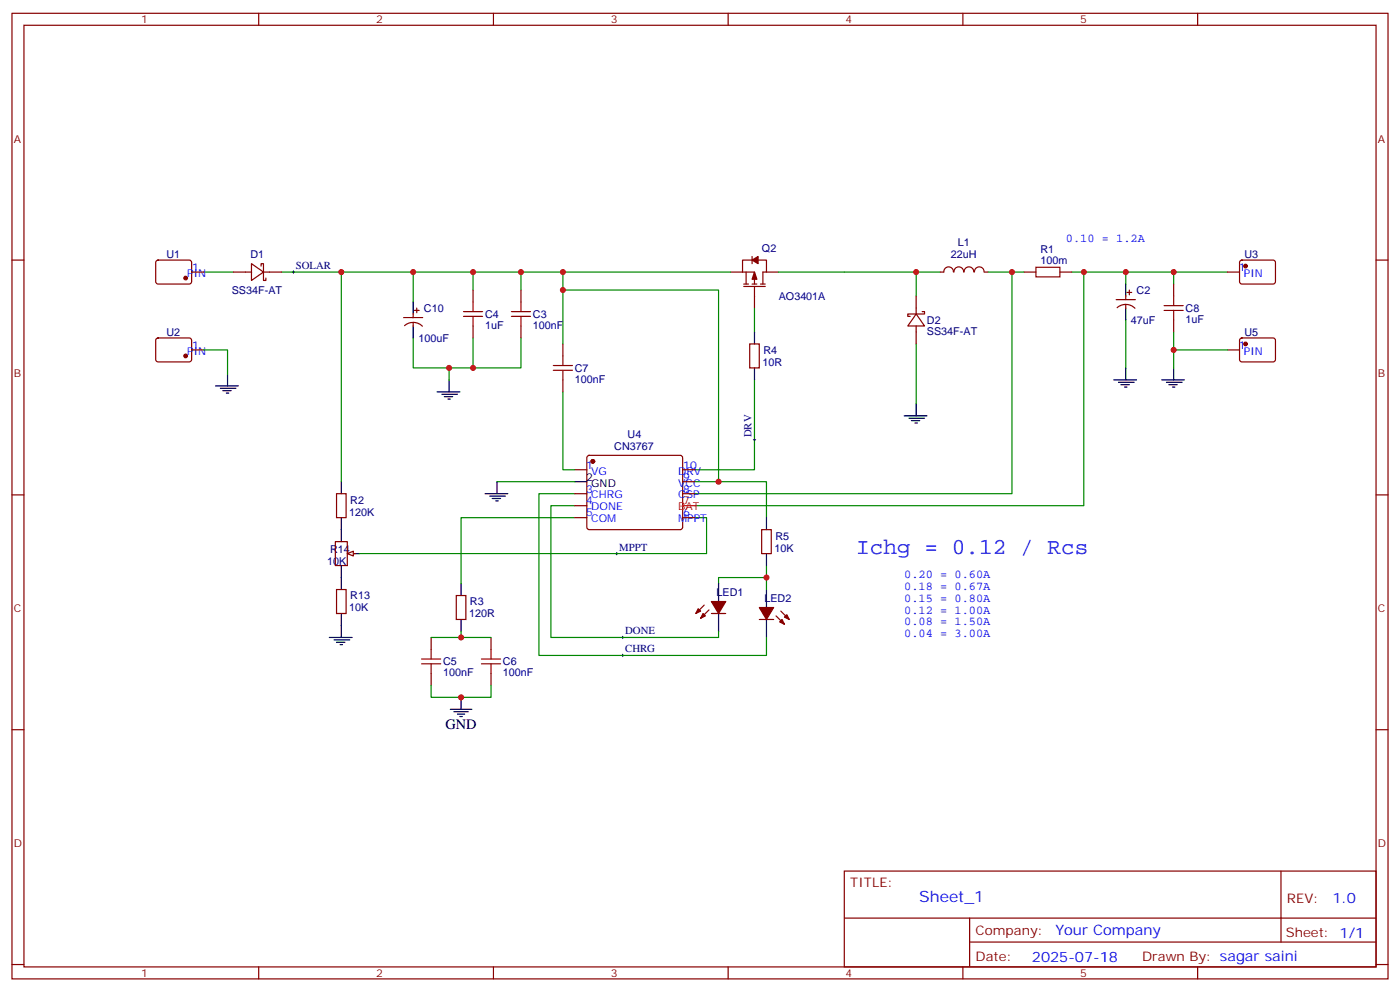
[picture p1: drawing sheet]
<svg xmlns="http://www.w3.org/2000/svg" width="412mm" height="292mm" viewBox="0 0 412 292" stroke-linecap="round" stroke-linejoin="round" font-family="sans-serif">
<g fill="none" stroke="#870000" stroke-width=".35">
<path d="M3.5 3.9h405.4v284.4h-405.4zM7.1 7.4h398.2v277.3h-398.2zM76.2 3.9v3.5M145.3 3.9v3.5M214.5 3.9v3.5M283.6 3.9v3.5M352.8 3.9v3.5M3.5 76.6h3.6M221.5 76.6h-2.8v3.5M221.5 75.5v2.1M223.3 76.6h2.5v3.5h-1.1v3.5M405.3 76.6h3.6"/>
<path d="M215.2 80.1h3.5M218.7 80.1h3.5v3.5M219.1 84.3h6.3M219.1 83.6h1.4M219.8 80.1v3.5M221.5 83.6h1.5M222.2 84.3v6.4M224 83.6h1.4M225.8 80.1h3.5M280.8 80.1a1.41 1.41 0 0 0-1.4-1.5 1.41 1.41 0 0 0-1.4 1.5h-1.1M281 80.1a1.41 1.41 0 0 1 1.4-1.5 1.41 1.41 0 0 1 1.4 1.5M284 80.1a1.41 1.41 0 0 1 1.4-1.5 1.41 1.41 0 0 1 1.4 1.5"/>
<path d="M287.1 80.1a1.41 1.41 0 0 1 1.4-1.5 1.41 1.41 0 0 1 1.4 1.5M290 80.1h1M3.5 145.7h3.6M98.8 159.5h3.5v7h-3.5zM405.3 145.7h3.6M99.1 173.6h2.9v7.1h-2.9zM103 163h1.8M207.4 178.2l-2.4 2.5M208.8 179.6l-2.4 2.5M230 180l2.5 2.4M209.5 180.7h4.3M223.7 182.4h4.2"/>
<path d="M228.6 181.4l2.5 2.4M3.5 214.9h3.6M405.3 214.9h3.6M248.7 256.5h156.6v28.2h-156.6zM377.3 256.5v20.9M248.7 270.4h156.5M285.6 277.4h119.6M285.6 270.4v14.1M3.5 284h3.6M76.2 284.7v3.6M145.3 284.7v3.6M214.5 284.7v3.6"/>
<path d="M283.6 284.7v3.6M352.8 284.7v3.6M405.3 284h3.6"/>
</g>
<path d="M100.5 80.1v61.8M222.2 90.7v7.1M315.7 80.1h45.9M222.2 111.9v26.4h-17.6M269.9 101.3v17.6M211.7 171.8v-1.7h14.1v3.5M225.8 166.5v3.6" fill="none" stroke="#008700" stroke-width=".35"/>
<path d="M100.5 156v3.5M100.5 166.5v7.1M102.3 163h3.5M211.7 171.8v5.3M225.8 173.6v5.3M100.5 180.7v3.5M211.7 180.7v5.2M225.8 182.4v5.3" fill="none" stroke="#000" stroke-width=".35"/>
<g fill="#870000" stroke="#870000" stroke-width=".35">
<path d="M222.2 80.1l.8 2.1h-1.5z"/>
<path d="M221.5 76.6l1.8-1.1v2.1z"/>
<path d="M223.7 178.9h4.2l-2.1 3.5z"/>
<path d="M229.7 183.1l.7-.7 .7 1.4z"/>
<path d="M231.1 181.7l.7-.7 .7 1.4z"/>
<path d="M209.5 177.1h4.3l-2.1 3.6z"/>
<path d="M207.1 180.7l.7 .7-1.4 .7z"/>
<path d="M205.7 179.2l.7 .8-1.4 .7z"/>
</g>
<path d="M102.3 163l1.8-.7v1.4z" fill="#f0f0f0" stroke="#870000" stroke-width=".35"/>
<g fill="none" stroke="#008700" stroke-width=".35">
<path d="M60 80.1h8.8M82.9 80.1h132.3M121.7 99.5v8.8h31.8v-8.8M121.7 80.1v8.8M139.3 80.1v5.3M139.3 99.5v8.8M153.5 80.1v5.3M165.8 85.4h45.9v56.5h-7.1M165.8 80.1v21.2M229.3 80.1h47.6M269.9 80.1v7.1M291 80.1h10.6"/>
<path d="M298.1 80.1v65.3h-93.5M319.3 80.1v68.8h-114.7M331.6 80.1v3.5M331.6 94.2v14.1M345.7 80.1v3.5M345.7 97.8v10.5M60 103h7v7.1M132.3 108.3v3.6M165.8 115.4v22.9h3.5M345.7 103h15.9M146.4 141.9h22.9M169.3 152.4h-33.5v19.4"/>
<path d="M169.3 145.4h-10.6v47.6h67.1v-5.3M169.3 148.9h-7v38.8h49.4v-1.8M204.6 152.4h3.5v10.6h-102.3M211.7 141.9h14.1v10.5M135.8 185.9v1.8h-8.8M135.8 187.7h8.8M127 201.8v3.6h17.6v-3.6"/>
</g>
<g fill="none" stroke="#000" stroke-width=".35">
<path d="M121.7 88.9v3.6M121.7 96v3.5M222.2 97.8v3.5M331.6 83.6v3.6M331.6 90.7v3.5M63.5 113.6h6.7M64.9 114.3h4.6M65.6 115h2.5M66.7 115.7h.7M67 110.1v3.5M128.8 115.4h6.7M130.2 116.1h4.6"/>
<path d="M130.9 116.8h2.4M131.9 117.5h.7M132.3 111.9v3.5M222.2 108.3v3.6M269.9 118.9v3.5M328.1 111.9h6.7M329.5 112.6h4.6M330.2 113.3h2.5M331.3 114h.7M331.6 108.3v3.6M342.2 111.9h6.7M343.6 112.6h4.6"/>
<path d="M344.3 113.3h2.5M345.4 114h.7M345.7 108.3v3.6M266.3 122.4h6.7M267.8 123.2h4.5M268.5 123.9h2.4M269.5 124.6h.7M100.5 141.9v3.5M100.5 152.4v3.6M142.9 145.4h6.7M144.3 146.1h4.6M145 146.8h2.5"/>
<path d="M146 147.5h.8M146.4 141.9v3.5M169.3 141.9h3.6M225.8 152.4v3.6M135.8 171.8v3.6M225.8 163v3.5M97 187.7h6.7M98.4 188.4h4.6M99.1 189.1h2.5M100.2 189.8h.7M100.5 184.2v3.5M135.8 182.4v3.5"/>
<path d="M132.6 208.9h6.4M133.7 209.6h4.2M134.8 210.3h2.1M135.5 211h.7M135.8 205.4v3.5"/>
</g>
<g fill="none" stroke="#870000" stroke-width=".35">
<path d="M46.1 76.8l.5-.2h9.4l.4 .7v5.9l-.7 .4h-9.4l-.4-.7v-5.6zM74.1 77.6l3.5 2.5-3.5 2.5zM76.9 78.4v-.8h.7v5h.7v-.7M365.4 76.8l.4-.2h9.5l.4 .7-.1 5.9-.6 .4h-9.4l-.5-.7v-5.6zM46.1 99.7l.5-.2 9.4 .1 .4 .6v5.9l-.7 .5-9.4-.1-.4-.6v-5.7zM56.4 80.1h3.6M68.8 80.1h5.3M77.6 80.1h5.3M118.9 93.5h5.6M119.2 95.9a3.8 3.8 0 0 1 5.2 .2M121.7 92.5v1M121.7 94.9v1.1"/>
<path d="M122.1 91.4h1.4M122.8 90.7v1.4M139.3 85.4v3.5M139.3 96v3.5M153.5 85.4v3.5M153.5 96v3.5M269.9 92.5l2.4 3.5h-4.9zM269.9 87.2v5.3M269.9 96v5.3M271.6 91.8h.7v.7h-4.9v.7h.7M301.6 80.1h3.6M312.2 80.1h3.5"/>
<path d="M328.8 88.2h5.6M329.1 90.6a3.8 3.8 0 0 1 5.2 .2M331.6 87.2v1M331.6 89.6v1.1M332 86.1h1.4M332.7 85.4v1.4M345.7 83.6v3.6M345.7 94.2v3.6M361.6 80.1h3.5M365.4 99.7l.4-.2 9.5 .1 .4 .6-.1 5.9-.6 .5-9.4-.1-.5-.6v-5.7zM56.4 103h3.6M165.8 101.3v3.5"/>
<path d="M165.8 111.9v3.5M220.8 101.3h2.9v7h-2.9zM361.6 103h3.5M169.3 138.3h3.6M173.1 134.3l.5-.2h26.8l.5 .2 .2 .5v20.5l-.3 .5-.4 .2h-26.8l-.5-.3-.2-.4v-20.5zM201.1 138.3h3.5M99.1 145.4h2.9v7h-2.9zM169.3 145.4h3.6M169.3 148.9h3.6M169.3 152.4h3.6M201.1 145.4h3.5M201.1 152.4h3.5"/>
<path d="M201.1 141.9h3.5M224.4 156h2.8v7h-2.8zM134.4 175.4h2.8v7h-2.8zM127 187.7v3.5M127 198.3v3.5M144.6 187.7v3.5M144.6 198.3v3.5"/>
</g>
<path d="M86.4 79.8v.7M86.1 80.1h.7M221.9 129.5h.7M222.2 129.2v.7M181.3 163h.7M181.7 162.7v.7M183.1 193h.7M183.1 187.7h.7M183.4 187.4v.7M183.4 192.7v.7" fill="none" stroke="#000" stroke-width=".29"/>
<g fill="#870000" stroke="#870000" stroke-width=".35">
<circle cx="174.6" cy="135.9" r=".53"/>
<circle cx="54.7" cy="81.9" r=".53"/>
<circle cx="54.7" cy="104.8" r=".53"/>
<circle cx="366.9" cy="78.4" r=".53"/>
<circle cx="366.9" cy="101.3" r=".53"/>
</g>
<path d="M201.1 148.9h3.5" fill="none" stroke="#f00" stroke-width=".35"/>
<g fill="none" stroke="#a10000" stroke-width=".35">
<path d="M305.2 78.7h7v2.8h-7zM136.5 93.2h5.7M136.5 91.8h5.7M139.3 88.9v2.9M139.3 93.2v2.8M150.6 93.2h5.7M150.6 91.8h5.7M153.5 88.9v2.9M153.5 93.2v2.8M342.9 90h5.6M342.9 91.4h5.6M345.7 87.2v2.8"/>
<path d="M345.7 91.4v2.8M163 109h5.6M163 107.6h5.6M165.8 104.8v2.8M165.8 109v2.9M124.2 195.5h5.6M124.2 194.1h5.6M127 191.2v2.9M127 195.5v2.8M141.8 195.5h5.7M141.8 194.1h5.7M144.6 191.2v2.9"/>
<path d="M144.6 195.5v2.8"/>
</g>
<g fill="#c00">
<circle cx="319.3" cy="80.1" r=".88"/>
<circle cx="165.8" cy="85.4" r=".88"/>
<circle cx="100.5" cy="80.1" r=".88"/>
<circle cx="225.8" cy="170.1" r=".88"/>
<circle cx="139.3" cy="80.1" r=".88"/>
<circle cx="153.5" cy="80.1" r=".88"/>
<circle cx="121.7" cy="80.1" r=".88"/>
<circle cx="269.9" cy="80.1" r=".88"/>
<circle cx="211.7" cy="141.9" r=".88"/>
<circle cx="298.1" cy="80.1" r=".88"/>
<circle cx="165.8" cy="80.1" r=".88"/>
<circle cx="331.6" cy="80.1" r=".88"/>
<circle cx="345.7" cy="80.1" r=".88"/>
<circle cx="139.3" cy="108.3" r=".88"/>
<circle cx="132.3" cy="108.3" r=".88"/>
<circle cx="135.8" cy="187.7" r=".88"/>
<circle cx="135.8" cy="205.4" r=".88"/>
<circle cx="345.7" cy="103" r=".88"/>
</g>
<text font-size="6.7" fill="#00f" x="252.2" y="163">Ichg = 0.12 / Rcs</text>
<text font-size="4.6" fill="#00f" x="270.8" y="265.5">Sheet_1</text>
<text font-size="4.2" x="131.2" y="214.5">GND</text>
<g font-size="4.2" fill="#00f">
<text x="392.5" y="265.8">1.0</text>
<text x="310.9" y="275.3">Your Company</text>
<text x="304" y="283.1">2025-07-18</text>
</g>
<g font-size="3.9" fill="#800">
<text x="250.5" y="261.1">TITLE:</text>
<text x="379.1" y="265.8">REV:</text>
<text x="287.4" y="275.3">Company:</text>
<text x="378.7" y="275.9">Sheet: 1/1</text>
<text x="287.4" y="283">Date:</text>
<text x="336.4" y="283.1">Drawn By: sagar saini</text>
</g>
<g font-size="3.5" fill="#00f">
<text x="314" y="71.3">0.10 = 1.2A</text>
<text x="266.3" y="170.1">0.20 = 0.60A</text>
<text x="266.3" y="173.6">0.18 = 0.67A</text>
<text x="266.3" y="177.1">0.15 = 0.80A</text>
<text x="266.3" y="180.7">0.12 = 1.00A</text>
<text x="266.3" y="184.2">0.08 = 1.50A</text>
<text x="266.3" y="187.7">0.04 = 3.00A</text>
</g>
<g font-size="3.2" fill="#800">
<text x="41.6" y="6.9">1</text>
<text x="110.8" y="6.9">2</text>
<text x="179.9" y="6.9">3</text>
<text x="249.1" y="6.9">4</text>
<text x="318.2" y="6.9">5</text>
<text x="4.1" y="42">A</text>
<text x="405.9" y="42">A</text>
<text x="4.1" y="111.2">B</text>
<text x="405.9" y="111.2">B</text>
<text x="4.1" y="180.3">C</text>
<text x="405.9" y="180.3">C</text>
<text x="4.1" y="249.4">D</text>
<text x="405.9" y="249.4">D</text>
<text x="41.6" y="287.7">1</text>
<text x="110.8" y="287.7">2</text>
<text x="179.9" y="287.7">3</text>
<text x="249.1" y="287.7">4</text>
<text x="318.2" y="287.7">5</text>
</g>
<g font-size="3.2" fill="#000080">
<text x="49" y="76">U1</text>
<text x="73.7" y="76">D1</text>
<text x="224.4" y="74.2">Q2</text>
<text x="280" y="76">22uH</text>
<text x="282.2" y="72.4">L1</text>
<text x="306.5" y="77.6">100m</text>
<text x="306.5" y="74.6">R1</text>
<text x="366.5" y="76">U3</text>
<text x="87.1" y="79.2">SOLAR</text>
<text x="68.3" y="86.6">SS34F-AT</text>
<text x="229.4" y="88.3">AO3401A</text>
<text x="334.8" y="86.6">C2</text>
<text x="124.9" y="91.8">C10</text>
<text x="142.9" y="93.6">C4</text>
<text x="157" y="93.6">C3</text>
<text x="273" y="95.4">D2</text>
<text x="333.1" y="95.4">47uF</text>
<text x="349.2" y="95">1uF</text>
<text x="349.2" y="91.8">C8</text>
<text x="49" y="98.9">U2</text>
<text x="123.2" y="100.7">100uF</text>
<text x="142.9" y="96.8">1uF</text>
<text x="157" y="96.8">100nF</text>
<text x="273" y="98.5">SS34F-AT</text>
<text x="366.5" y="98.9">U5</text>
<text x="224.6" y="107.7">10R</text>
<text x="224.9" y="104.2">R4</text>
<text x="169.3" y="112.6">100nF</text>
<text x="169.3" y="109.5">C7</text>
<text x="184.9" y="128.9">U4</text>
<text x="221.4" y="128.8" transform="rotate(-90 221.4 128.8)">DRV</text>
<text x="180.9" y="132.4">CN3767</text>
<text x="103.2" y="148.3">R2</text>
<text x="102.9" y="151.8">120K</text>
<text x="228.4" y="158.9">R5</text>
<text x="96.4" y="166.3">10K</text>
<text x="97.2" y="162.8">R14</text>
<text x="182.4" y="162.1">MPPT</text>
<text x="228.1" y="162.4">10K</text>
<text x="103.2" y="176.5">R13</text>
<text x="138.4" y="178.3">R3</text>
<text x="211.1" y="175.5">LED1</text>
<text x="225.2" y="177.2">LED2</text>
<text x="102.9" y="180">10K</text>
<text x="138.2" y="181.8">120R</text>
<text x="184.1" y="186.8">DONE</text>
<text x="130.5" y="195.9">C5</text>
<text x="148.2" y="195.9">C6</text>
<text x="184.1" y="192.1">CHRG</text>
<text x="130.5" y="199.1">100nF</text>
<text x="148.2" y="199.1">100nF</text>
</g>
<g font-size="3.2" fill="#00f">
<text x="55.1" y="81.5">PIN</text>
<text x="56.6" y="79.8">1</text>
<text x="364.9" y="79.8">1</text>
<text x="366.4" y="81.5">PIN</text>
<text x="55.1" y="104.5">PIN</text>
<text x="56.6" y="102.7">1</text>
<text x="364.9" y="102.7">1</text>
<text x="366.4" y="104.5">PIN</text>
<text x="172.7" y="138">1</text>
<text x="201.3" y="138">10</text>
<text x="174.2" y="139.7">VG</text>
<text x="199.8" y="139.7">DRV</text>
<text x="199.8" y="143.3">VCC</text>
<text x="201.3" y="141.5">9</text>
<text x="172.7" y="145">3</text>
<text x="172.7" y="148.6">4</text>
<text x="174.2" y="146.8">CHRG</text>
<text x="199.8" y="146.8">CSP</text>
<text x="201.3" y="145">8</text>
<text x="172.7" y="152.1">5</text>
<text x="174.2" y="150.3">DONE</text>
<text x="174.2" y="153.8">COM</text>
<text x="199.8" y="153.8">MPPT</text>
<text x="201.3" y="152.1">6</text>
</g>
<g font-size="3.2">
<text x="172.7" y="141.5">2</text>
<text x="174.2" y="143.3">GND</text>
</g>
<g font-size="3.2" fill="#f00">
<text x="201.3" y="148.6">7</text>
<text x="199.8" y="150.3">BAT</text>
</g>
</svg>
